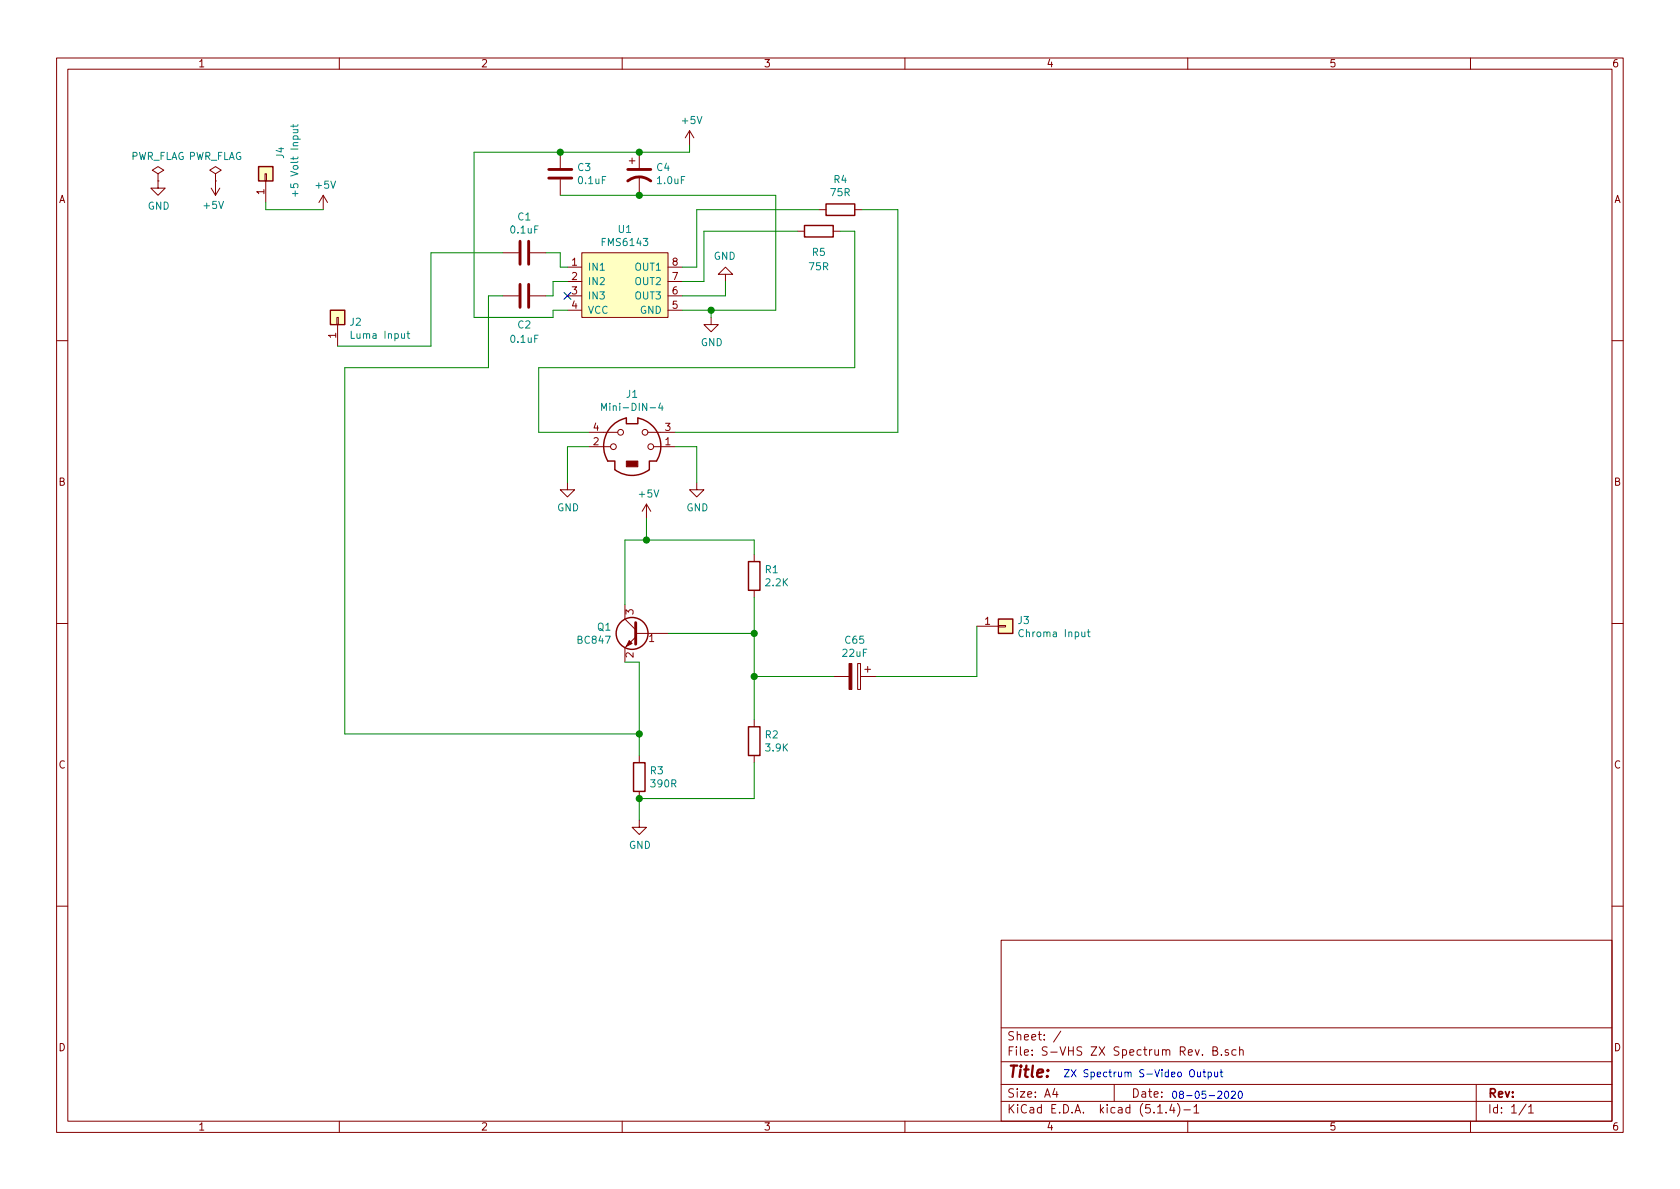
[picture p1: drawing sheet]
<svg xmlns="http://www.w3.org/2000/svg" width="297mm" height="210mm" viewBox="0 0 297 210" stroke-linecap="round" stroke-linejoin="round" font-family="sans-serif">
<g fill="none" stroke="#840000" stroke-width=".18">
<path d="M10 10.3h277v189.9h-277zM12 12.2h273v186.1h-273zM60 10.3v1.9M110 10.3v1.9M160 10.3v1.9M210 10.3v1.9M260 10.3v1.9M27.9 30.7l1.1-.6-1.1-.6-1 .6 1 .6v1.3M27.9 32h.1M27.9 32v1.3h1.3l-1.3 1.2-1.2-1.2h1.2M37.3 33.3l.8 1.2M38.1 30.7l1-.6-1-.6-1 .6 1 .6v1.3"/>
<path d="M38.1 32h.1M38.1 32v2.5M38.9 33.3l-.8 1.2M46.9 30.7h.2v1.3h-.2zM47 32v3.8M57.1 34.5l-.7 1.3M57.1 34.5v2.6M57.1 34.5l.8 1.3M99.1 26.9v2.8M99.1 31.7v2.8M111.3 28.4h1M111.8 27.9v1.1"/>
<path d="M113 26.9v2.8M113 31.2v3.3M121.9 23.1l-.7 1.3M121.9 23.1v2.5M121.9 23.1l.8 1.3M144.8 37.1h1.2M151.1 37.1h1.3M59.6 56.1h.2v1.3h-.2zM59.7 57.4v3.8M88.9 52.3h2.8M88.9 44.7h2.8M93.7 52.3h2.8"/>
<path d="M93.7 44.7h2.8M100.3 52.3h2.6M100.3 47.2h2.6M100.3 49.8h2.6M100.3 54.9h2.6M102.9 44.7h15.2v11.4h-15.2zM118.1 52.3h2.5M118.1 47.2h2.5M118.1 49.8h2.5M118.1 54.9h2.5M125.7 56.1v1.3h1.3l-1.3 1.3-1.2-1.3h1.2M128.3 48.5h1.2l-1.2-1.3-1.3 1.3h1.3v1.3"/>
<path d="M141 40.9h1.2M147.3 40.9h1.3M10 60.2h2M104.1 79h3.8M104.1 76.4h5.1M114.6 76.4h4.8M115.6 79h3.8M285 60.2h2M100.3 85.3v1.3h1.3l-1.3 1.3-1.2-1.3h1.2M114.3 89.1l-.8 1.3M114.3 89.1v2.6M114.3 89.1l.8 1.3"/>
<path d="M123.2 85.3v1.3h1.3l-1.3 1.3-1.3-1.3h1.3M133.3 98v1.3M10 110.3h2M110.5 106.9v2.6l1.9 1.9M112.4 112.6l-1.9 1.9v2.6M112.4 112h5.7M133.3 104.4v1.3M147.3 119.6h2.8M151.6 117.3h.5v4.6h-.5zM152.1 119.6h2.8M152.9 118.4h1M153.4 117.9v1"/>
<path d="M172.7 110.7h3.8M176.5 110.6h1.3v.3h-1.3zM285 110.3h2M113 133.6v1.3M113 139.9v1.3M133.3 127.2v1.3M133.3 133.6v1.3M113 145v1.3h1.3l-1.3 1.3-1.2-1.3h1.2M10 160.2h2M177 166.3h108v32h-108zM285 160.2h2M60 198.3v1.9"/>
<path d="M110 198.3v1.9M160 198.3v1.9M177 194.8h108M177 191.8h108M177 187.8h108M177 181.8h108M186.5 192.5l-.4 1h1M186.8 193v1M187.6 182.3l-1.3 2M197 191.8v3M204.7 196.8h.8M206.2 196.7v.1"/>
<path d="M207.2 195.2l-.4 1.1h.9M207.5 195.8v1M208.2 195.1a1.71 1.71 0 0 1 0 2.3M209.3 196.3h1.2M210 198.3v1.9M211.1 195.8l.4-.5v1.5M211.1 196.8h.9M214.5 185.8l.6-.1 .1-.2-.1-.3-.6-.1v1.5h.5l.3-.3a.41 .41 0 0 0-.3-.5M216 186.5v.1M217.2 185.7l-.4-.1-.2 .2 .1 .2 .5 .2v.3h-.6M218.5 185.7l-.4-.1-.3 .3 .1 .6 .2 .1 .4-.1M219.2 185.7l.2-.1 .3 .1 .1 .9"/>
<path d="M219.2 185.1v1.5M260 198.3v1.9M261 191.8v6.5M269.8 195.2l-1.2 2M270.3 195.8l.4-.5v1.5M270.3 196.8h.8"/>
<circle cx="108.5" cy="79" r=".51"/>
<circle cx="109.7" cy="76.4" r=".51"/>
<circle cx="114" cy="76.4" r=".51"/>
<circle cx="115.1" cy="79" r=".51"/>
</g>
<g fill="none" stroke="#840000" stroke-width=".25">
<path d="M45.7 29.5h2.6v2.5h-2.6zM142.2 39.9h5.1v2h-5.1zM146 36.1h5.1v2h-5.1zM58.4 54.9h2.6v2.5h-2.6zM112.8 73.9v1h-2.1v-1a5.1 5.1 0 0 0-3.3 7.6h1.3v1.6a5.1 5.1 0 0 0 6.1 0v-1.6h1.3a5 5 0 0 0-3.3-7.6M132.3 99.3h2.1v5.1h-2.1zM176.5 109.5h2.6v2.5h-2.6zM112 134.9h2v5h-2zM132.3 128.5h2.1v5.1h-2.1z"/>
<circle cx="111.8" cy="112" r="2.82"/>
</g>
<g fill="#ffffc2" stroke="#ffffc2" stroke-width=".18">
<path d="M58.4 54.9h2.6v2.5h-2.6z"/>
<path d="M176.5 109.5h2.6v2.5h-2.6z"/>
<path d="M45.7 29.5h2.6v2.5h-2.6z"/>
<path d="M102.9 44.7h15.2v11.4h-15.2z"/>
</g>
<path d="M51.8 22.9h.9M51.8 22v.5M52.2 33.8v.9M52.6 22.9l.1 .2-.1 .3-.8 .1M52.7 22l-.2 .3h-1.1M72 59h.4M72.1 58.6v1.1l.3 .1M106.4 72.6v-1.3l.4 .9 .4-.9v1.3M116.8 71.3l-.3 .9h.7M117.1 71.7v.9M192.2 111.8h.5M192.4 111.3v1.1l.3 .2" fill="none" stroke="#008484" stroke-width=".18"/>
<g fill="#840000" stroke="#840000" stroke-width=".18">
<path d="M110.7 81.5h2.1v1h-2.1z"/>
<path d="M111.3 113.3l.5 .5-1.1 .5z"/>
<path d="M150.1 117.3h.5v4.6h-.5z"/>
</g>
<path d="M97 31.5h4.1M97 30h4.1M111 32a3.3 3.3 0 0 1 4.1 0M111 30h4.1M91.9 42.7v4M91.9 50.3v4.1M93.5 42.7v4M93.5 50.3v4.1M112.4 110.1v3.8" fill="none" stroke="#840000" stroke-width=".51"/>
<g fill="none" stroke="#008400" stroke-width=".18">
<path d="M47 35.8v1.3h10.1M99.1 34.5h38.1v20.4h-16.6M121.9 25.6v1.3h-38.1v29.2h14v-1.2h2.5M144.8 37.1h-21.6v10.1h-2.6M152.4 37.1h6.3v39.3h-39.3M88.9 52.3h-2.5v12.7h-25.4v64.8h52M88.9 44.7h-12.7v16.5h-16.5M96.5 44.7h2.6v2.5h1.2M100.3 49.8h-2.5v2.5h-1.3M125.7 54.9v1.2M128.3 49.8v2.5h-7.7M141 40.9h-16.5v8.9h-3.9"/>
<path d="M148.6 40.9h2.5v24.1h-55.9v11.4h8.9M104.1 79h-3.8v6.3M119.4 79h3.8v6.3M114.3 91.7v3.8M133.3 98v-2.5h-22.8v11.4M110.5 117.1h2.5v16.5M118.1 112h15.2M133.3 105.7v21.5M133.3 119.6h14M172.7 110.7v8.9h-17.8M133.3 134.9v6.3h-20.3v3.8"/>
</g>
<g fill="none" stroke="#0000c2" stroke-width=".18">
<path d="M211.7 189.6l.1 .8h.3l.2-.1M212.3 189.6v.8M212.7 189.6h.5M212.9 189.1v1.1l.3 .2M213.6 189.6h.4l.2 .2-.1 .6h-.5M213.6 189.6v1.2M214.8 189.6v.8h.3l.2-.1M215.3 189.6v.8M215.7 189.6h.5M215.9 189.1v1.1l.3 .2M216.6 193.1l.2-.1a.67 .67 0 0 1 .5 .6 .67 .67 0 0 1-.5 .6l-.2-.2-.1-.3zM217.7 193.1l.5-.1 .2 .3v.2l-.7 .7h.7"/>
<path d="M219.1 193h.1a.67 .67 0 0 1 .5 .6 .67 .67 0 0 1-.5 .6 .83 .83 0 0 1-.1-1.2z"/>
</g>
<g fill="#008400" stroke="#008400" stroke-width=".25">
<circle cx="125.7" cy="54.9" r=".51"/>
<circle cx="113" cy="26.9" r=".51"/>
<circle cx="133.4" cy="112" r=".51"/>
<circle cx="133.4" cy="119.6" r=".51"/>
<circle cx="113" cy="141.2" r=".51"/>
<circle cx="113" cy="129.8" r=".51"/>
<circle cx="113" cy="34.5" r=".51"/>
<circle cx="99.1" cy="26.9" r=".51"/>
<circle cx="114.3" cy="95.5" r=".51"/>
</g>
<path d="M99.7 51.7l1.2 1.2M100.9 51.7l-1.2 1.2" fill="none" stroke="#000084" stroke-width=".18"/>
<text font-size="2.8" fill="#840000" x="178" y="190.5">Title:</text>
<g font-size="2.1" fill="#840000">
<text x="178" y="184">Sheet: /</text>
<text x="178" y="186.7">File: S-VHS ZX Spectrum Rev. B.sch</text>
<text x="178" y="196.9">KiCad E.D.A. kicad (5.1.4)-1</text>
<text x="178" y="194.1">Size: A4</text>
<text x="200" y="194.1">Date:</text>
<text x="263" y="194.1">Rev:</text>
<text x="263" y="196.9">Id: 1/1</text>
</g>
<g font-size="1.8" fill="#840000">
<text x="35" y="11.9">1</text>
<text x="85" y="11.9">2</text>
<text x="135" y="11.9">3</text>
<text x="185" y="11.9">4</text>
<text x="235" y="11.9">5</text>
<text x="285" y="11.9">6</text>
<text x="10.4" y="35.9">A</text>
<text x="46.7" y="34.4" transform="rotate(-90 46.7 34.4)">1</text>
<text x="285.4" y="35.9">A</text>
<text x="101.1" y="47">1</text>
<text x="118.9" y="47">8</text>
<text x="101.1" y="49.5">2</text>
<text x="101.1" y="52.1">3</text>
<text x="118.9" y="52.1">6</text>
<text x="118.9" y="49.5">7</text>
<text x="59.4" y="59.8" transform="rotate(-90 59.4 59.8)">1</text>
<text x="101.1" y="54.6">4</text>
<text x="118.9" y="54.6">5</text>
<text x="104.9" y="76.2">4</text>
<text x="117.6" y="76.2">3</text>
<text x="104.9" y="78.7">2</text>
<text x="117.6" y="78.7">1</text>
<text x="10.4" y="85.9">B</text>
<text x="285.4" y="85.9">B</text>
<text x="112" y="108.7" transform="rotate(-90 112 108.7)">3</text>
<text x="114.8" y="113.5">1</text>
<text x="174.1" y="110.5">1</text>
<text x="112" y="116.3" transform="rotate(-90 112 116.3)">2</text>
<text x="10.4" y="135.9">C</text>
<text x="285.4" y="135.9">C</text>
<text x="10.4" y="185.9">D</text>
<text x="285.4" y="185.9">D</text>
<text x="35" y="199.9">1</text>
<text x="85" y="199.9">2</text>
<text x="135" y="199.9">3</text>
<text x="185" y="199.9">4</text>
<text x="235" y="199.9">5</text>
<text x="285" y="199.9">6</text>
</g>
<g font-size="1.8" fill="#008484">
<text x="120.7" y="21.9">+5V</text>
<text x="23" y="28.3">PWR_FLAG PWR_FLAG</text>
<text x="50.2" y="28" transform="rotate(-90 50.2 28)">J4</text>
<text x="52.8" y="33.8" transform="rotate(-90 52.8 33.8)">+5 Volt Input</text>
<text x="55.9" y="33.4">+5V</text>
<text x="102.2" y="30.2">C3</text>
<text x="102.4" y="32.6">0.1uF</text>
<text x="116.2" y="30.2">C4</text>
<text x="116.3" y="32.6">1.0uF</text>
<text x="146.9" y="34.7">75R</text>
<text x="147.5" y="32.4">R4</text>
<text x="26.1" y="37.1">GND</text>
<text x="36.1" y="37">+5V</text>
<text x="90.4" y="41.3">0.1uF</text>
<text x="91.6" y="39">C1</text>
<text x="109.4" y="41.2">U1</text>
<text x="103.9" y="47.9">IN1</text>
<text x="106.7" y="43.5">FMS6143</text>
<text x="112.4" y="47.9">OUT1</text>
<text x="126.2" y="45.9">GND</text>
<text x="143.1" y="47.8">75R</text>
<text x="143.7" y="45.3">R5</text>
<text x="103.9" y="50.4">IN2</text>
<text x="103.9" y="53">IN3</text>
<text x="112.4" y="53">OUT3</text>
<text x="112.4" y="50.4">OUT2</text>
<text x="61.9" y="57.6">J2</text>
<text x="62.4" y="59.9">Luma Input</text>
<text x="91.6" y="58.1">C2</text>
<text x="103.9" y="55.5">VCC</text>
<text x="113.2" y="55.5">GND</text>
<text x="90.4" y="60.6">0.1uF</text>
<text x="123.9" y="61.2">GND</text>
<text x="110.8" y="70.4">J1</text>
<text x="107.4" y="72.7">Mini-DIN-4</text>
<text x="113.1" y="88">+5V</text>
<text x="98.5" y="90.4">GND</text>
<text x="121.4" y="90.4">GND</text>
<text x="135.3" y="101.4">R1</text>
<text x="135.5" y="103.7">2.2K</text>
<text x="102.3" y="113.8">BC847</text>
<text x="105.7" y="111.5">Q1</text>
<text x="149.5" y="113.8">C65</text>
<text x="180" y="110.4">J3</text>
<text x="180.6" y="112.7">Chroma Input</text>
<text x="149.1" y="116.1">22uF</text>
<text x="135.3" y="130.6">R2</text>
<text x="115" y="136.9">R3</text>
<text x="135.5" y="132.9">3.9K</text>
<text x="115.2" y="139.2">390R</text>
<text x="111.2" y="150.1">GND</text>
</g>
<g font-size="1.8" fill="#0000c2">
<text x="188" y="190.5">ZX Spectrum S-Video Output</text>
<text x="207" y="194.3">08-05-2020</text>
</g>
</svg>
